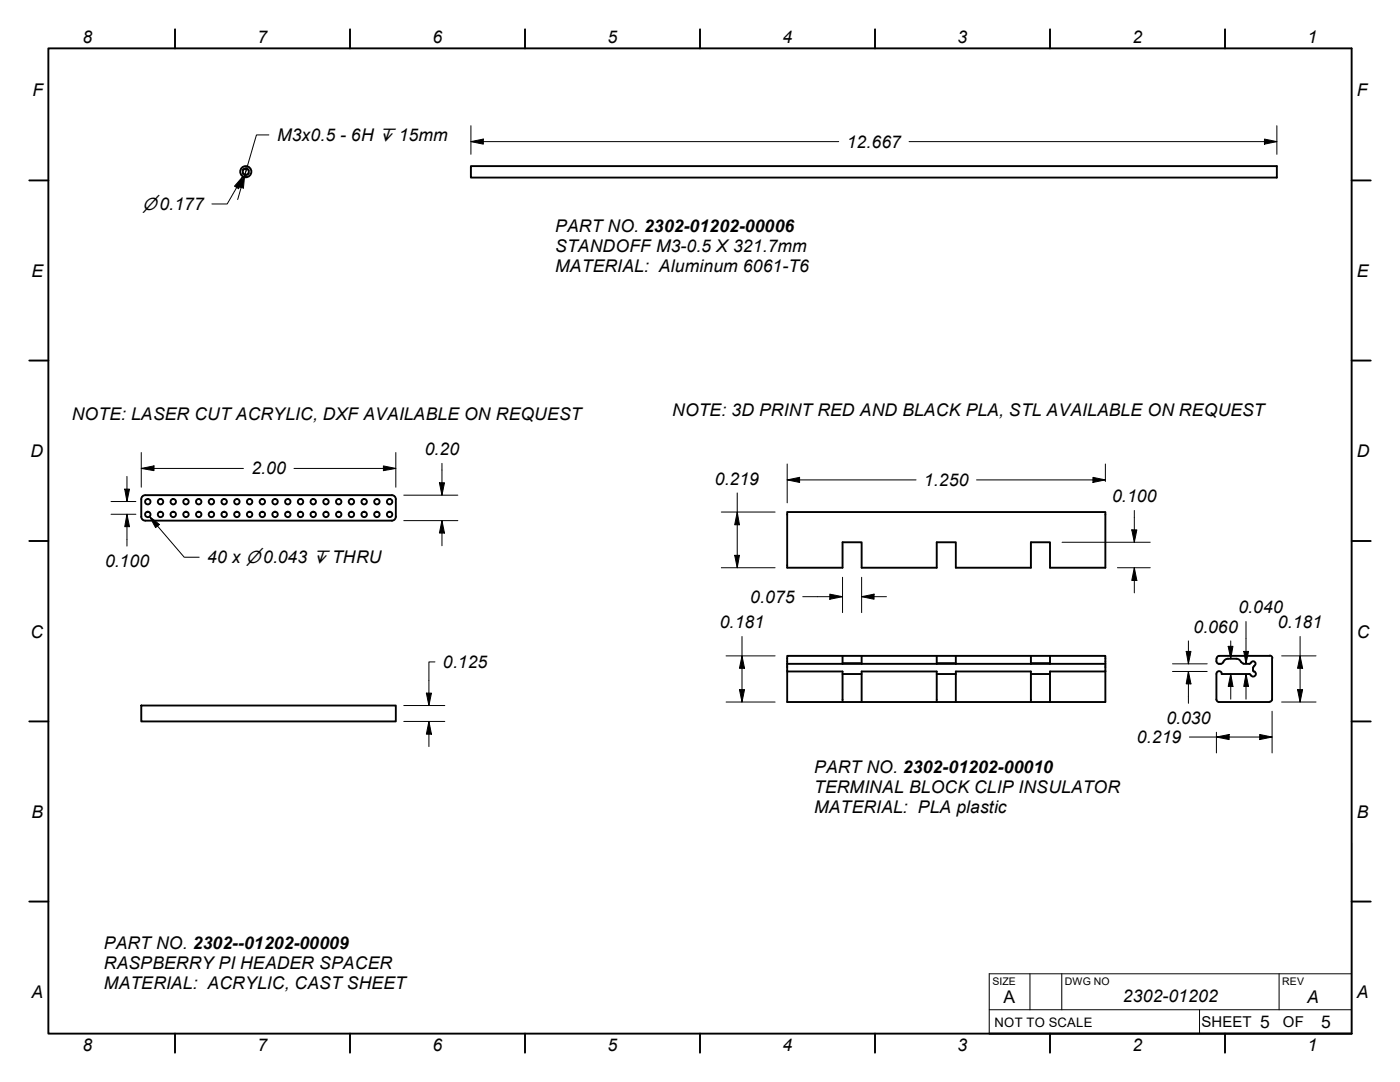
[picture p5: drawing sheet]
<svg xmlns="http://www.w3.org/2000/svg" width="279mm" height="216mm" viewBox="0 0 279 216" stroke-linecap="round" stroke-linejoin="round" font-family="sans-serif">
<!-- layer: Visible Edges(ANSI-PIG) -->
<g fill="none" stroke="#000" stroke-width=".38">
<path d="M94 33.1h160.8v2.3h-160.8zM28.2 99.6v3.5M29 98.8a.79 .79 0 0 0-.8 .8M29 98.8h49.2M78.2 98.8a.79 .79 0 0 1 .8 .8M79 99.6v3.5M28.2 103.1a.79 .79 0 0 0 .8 .8M29 103.9h49.2M79 103.1a.79 .79 0 0 1-.8 .8M157.1 102.2h63.5v11.1h-11.1v-5.1h-3.8v5.1h-14.9v-5.1h-3.9v5.1h-14.9v-5.1h-3.9v5.1h-11zM157.1 134v6.1h11M157.1 132.5h63.5"/>
<path d="M168.1 130.9h-11v3.1h11v6.1h3.9M168.1 130.9v1.6M168.1 134.5h3.9M168.1 132.3h3.9M168.1 130.9h41.4M172 130.9v1.6M186.9 130.9v1.6M186.9 134.5h3.9M186.9 132.3h3.9M190.8 130.9v1.6M205.7 130.9v1.6M205.7 134.5h3.8"/>
<path d="M205.7 132.3h3.8M209.5 130.9v1.6M209.5 130.9h11.1v3.1M220.6 134h-11.1v6.1M220.6 134v6.1h-11.1M242.8 134.5a.54 .54 0 0 1 .5-.6 .54 .54 0 0 1 .5 .6M242.8 134.5v5l.2 .5 10.4 .1M242.8 131.4v.6M243.8 134.5h5.6M245 131.4h1.8M245.1 131.4a1.84 1.84 0 0 0-1.3 1 .76 .76 0 0 1-1-.5M246.7 131.4a.98 .98 0 0 1 1 .7"/>
<path d="M247.7 132.1l.5 .3M248.2 132.5h1.2M249.6 132.3l-.3 .2M249.6 132.3a.48 .48 0 0 1 .8-.2 .48 .48 0 0 1-.1 .8M250.1 133.8l.2 .2M250.1 133.2v.6M250.3 133l-.2 .2M250.3 134a.57 .57 0 0 1 .1 .9 .57 .57 0 0 1-.9-.4h-.2M253.4 130.9h-10.1l-.4 .2-.1 .2M253.4 130.8l.5 .3v.2M253.9 131.4v8.1l-.3 .5h-.2M28.2 140.8h50.8v3.2h-50.8z"/>
<path d="M172 140.1v-6.1h14.9v6.1M172 140.1h33.7M190.8 140.1v-6.1h14.9v6.1h3.8"/>
<circle cx="49.1" cy="34.3" r=".6"/>
<circle cx="49.1" cy="34.3" r="1.11"/>
<circle cx="29.5" cy="102.6" r=".54"/>
<circle cx="29.5" cy="100.1" r=".54"/>
<circle cx="32" cy="100.1" r=".54"/>
<circle cx="32" cy="102.6" r=".54"/>
<circle cx="34.6" cy="102.6" r=".54"/>
<circle cx="34.6" cy="100.1" r=".54"/>
<circle cx="37.1" cy="100.1" r=".54"/>
<circle cx="37.1" cy="102.6" r=".54"/>
<circle cx="39.7" cy="100.1" r=".54"/>
<circle cx="39.7" cy="102.6" r=".54"/>
<circle cx="42.2" cy="102.6" r=".54"/>
<circle cx="42.2" cy="100.1" r=".54"/>
<circle cx="44.7" cy="100.1" r=".54"/>
<circle cx="44.7" cy="102.6" r=".54"/>
<circle cx="47.3" cy="102.6" r=".54"/>
<circle cx="47.3" cy="100.1" r=".54"/>
<circle cx="49.8" cy="102.6" r=".54"/>
<circle cx="49.8" cy="100.1" r=".54"/>
<circle cx="52.4" cy="102.6" r=".54"/>
<circle cx="52.4" cy="100.1" r=".54"/>
<circle cx="54.9" cy="100.1" r=".54"/>
<circle cx="54.9" cy="102.6" r=".54"/>
<circle cx="57.4" cy="102.6" r=".54"/>
<circle cx="57.4" cy="100.1" r=".54"/>
<circle cx="60" cy="100.1" r=".54"/>
<circle cx="60" cy="102.6" r=".54"/>
<circle cx="62.5" cy="102.6" r=".54"/>
<circle cx="62.5" cy="100.1" r=".54"/>
<circle cx="65.1" cy="102.6" r=".54"/>
<circle cx="65.1" cy="100.1" r=".54"/>
<circle cx="67.6" cy="102.6" r=".54"/>
<circle cx="67.6" cy="100.1" r=".54"/>
<circle cx="70.1" cy="102.6" r=".54"/>
<circle cx="70.1" cy="100.1" r=".54"/>
<circle cx="72.7" cy="102.6" r=".54"/>
<circle cx="72.7" cy="100.1" r=".54"/>
<circle cx="75.2" cy="102.6" r=".54"/>
<circle cx="75.2" cy="100.1" r=".54"/>
<circle cx="77.8" cy="100.1" r=".54"/>
<circle cx="77.8" cy="102.6" r=".54"/>
</g>
<!-- layer: Hidden Edges(ANSI-PIG) -->
<path d="M48.3 34a.73 .73 0 0 1 .7-.5 .73 .73 0 0 1 .7 .5M48.3 34.5a.81 .81 0 0 0 .8 .5 .81 .81 0 0 0 .7-.5" fill="none" stroke="#000" stroke-width=".2"/>
<!-- layer: Sketch Geometry(ANSI-PIG) -->
<g fill="none" stroke="#000" stroke-width=".38">
<path d="M9.7 9.7h260v196.5h-260zM34.9 5.8v3.9M69.8 5.8v3.9M104.8 5.8v3.9M139.7 5.8v3.9M174.6 5.8v3.9M209.5 5.8v3.9M244.5 5.8v3.9M5.8 36h3.9M269.7 36h3.9M5.8 71.9h3.9M269.7 71.9h3.9"/>
<path d="M5.8 107.9h3.9M269.7 107.9h3.9M5.8 144h3.9M269.7 144h3.9M5.8 179.9h3.9M269.7 179.9h3.9M34.9 206.2v3.9M69.8 206.2v3.9M104.8 206.2v3.9M139.7 206.2v3.9M174.6 206.2v3.9M197.4 206.2h72.3"/>
<path d="M209.5 206.2v3.9M244.5 206.2v3.9"/>
</g>
<!-- layer: Dimensions(ANSI-PIG) -->
<g fill="none" stroke="#000" stroke-width=".2">
<path d="M48.5 35.2l-.9 2.5-.8-.6zM48.5 35.2l-3.2 5.5h-3M94 28.3l2.5-.6v1.1zM94 28.3h73.4M94 25.1v5.7M181.4 28.3h73.4M252.3 27.7l2.5 .6-2.5 .5zM254.8 25.1v5.7M24.9 97.6h.9l-.5 2.5zM25.3 95.1v5M28.2 93.5l2.5-.5v.9zM28.2 93.5h20.4"/>
<path d="M28.2 90.3v6.9M58.7 93.5h20.3M76.5 93l2.5 .5-2.5 .4zM79 90.3v6.9M80.6 98.8h10.8M87.7 96.3h1l-.5 2.5zM88.2 92.5v6.3M147.1 98.4v14.9M157.1 95.8l2.5-.6v1.1zM157.1 95.8h25.7M157.1 92.6v7.7M194.9 95.8h25.7"/>
<path d="M218.1 95.2l2.5 .6-2.5 .5zM220.6 92.6v3.5M22.2 102.6h4.9M22.2 100.1h4.9M25.3 102.6l.5 2.5h-.9zM25.3 102.6v6.4M29.8 103.1l2 1.5-.7 .7zM29.8 103.1l7 8.1h3M80.6 103.9h10.8M88.2 103.9l.5 2.5h-1zM88.2 103.9v5M144 102.2h10.7"/>
<path d="M144 113.3h10.7M146.6 110.8h1l-.5 2.5zM147.1 102.2l.5 2.5h-1zM160.2 119.1h7.9M165.6 118.6l2.5 .5-2.5 .5zM168.1 115.2v7M172 119.1l2.4-.5v1zM172 119.1h4.9M172 115.2v7M212 108.2h17.6M223 113.3h6.6M225.9 105.7h1l-.5 2.5z"/>
<path d="M226.4 113.3l.5 2.5h-1zM226.4 101.9v6.3M226.4 113.3v5M85.1 138.3h1l-.5 2.5zM86.8 132.1h-1.2v8.7M144.9 130.9h9.8M147.6 137.6h1l-.5 2.5zM148.1 130.9l.5 2.4h-1zM148.1 127v13.1M234 134h6.9M234 132.5h6.9M236.7 130h1l-.5 2.5z"/>
<path d="M237.2 134l.5 2.5h-1zM237.2 127.9v4.6M237.2 134v6.3M245.1 129h1l-.5 2.4zM245.6 134.5l.5 2.5h-1zM245.6 127.9v3.5M245.6 134.5v5M248.2 130h1l-.5 2.5zM248.7 134.5l.5 2.5h-1zM248.7 124v8.5M248.7 134.5v5M255.8 130.9h6.8"/>
<path d="M259 137.6h1l-.5 2.5zM259.5 130.9l.5 2.4h-1zM259.5 127v13.1M80.6 140.8h8.2M80.6 144h8.2M85.6 144l.5 2.5h-1zM85.6 144v5M144.9 140.1h9.8M237.4 147.1h16.5M242.8 147.1l2.5-.5v1zM242.8 146.1v4.1M251.4 146.6l2.5 .5-2.5 .5z"/>
<path d="M253.9 141.9v8.3M255.8 140.1h6.8M269.7 168.1v38.1M205.5 194.3v7.2M211.9 194.3v7.2M255.3 194.3v7.2M269.7 194.3h-72.3v11.9M197.4 201.5h72.3M239.4 201.5v4.7"/>
</g>
<g fill="#000">
<path d="M48.5 35.2l-.9 2.5-.8-.6z" fill-rule="evenodd"/>
<path d="M94 28.3l2.5-.6v1.1z" fill-rule="evenodd"/>
<path d="M252.3 27.7l2.5 .6-2.5 .5z" fill-rule="evenodd"/>
<path d="M24.9 97.6h.9l-.5 2.5z" fill-rule="evenodd"/>
<path d="M28.2 93.5l2.5-.5v.9z" fill-rule="evenodd"/>
<path d="M76.5 93l2.5 .5-2.5 .4z" fill-rule="evenodd"/>
<path d="M87.7 96.3h1l-.5 2.5z" fill-rule="evenodd"/>
<path d="M157.1 95.8l2.5-.6v1.1z" fill-rule="evenodd"/>
<path d="M218.1 95.2l2.5 .6-2.5 .5z" fill-rule="evenodd"/>
<path d="M25.3 102.6l.5 2.5h-.9z" fill-rule="evenodd"/>
<path d="M29.8 103.1l2 1.5-.7 .7z" fill-rule="evenodd"/>
<path d="M88.2 103.9l.5 2.5h-1z" fill-rule="evenodd"/>
<path d="M146.6 110.8h1l-.5 2.5z" fill-rule="evenodd"/>
<path d="M147.1 102.2l.5 2.5h-1z" fill-rule="evenodd"/>
<path d="M165.6 118.6l2.5 .5-2.5 .5z" fill-rule="evenodd"/>
<path d="M172 119.1l2.4-.5v1z" fill-rule="evenodd"/>
<path d="M225.9 105.7h1l-.5 2.5z" fill-rule="evenodd"/>
<path d="M226.4 113.3l.5 2.5h-1z" fill-rule="evenodd"/>
<path d="M85.1 138.3h1l-.5 2.5z" fill-rule="evenodd"/>
<path d="M147.6 137.6h1l-.5 2.5z" fill-rule="evenodd"/>
<path d="M148.1 130.9l.5 2.4h-1z" fill-rule="evenodd"/>
<path d="M236.7 130h1l-.5 2.5z" fill-rule="evenodd"/>
<path d="M237.2 134l.5 2.5h-1z" fill-rule="evenodd"/>
<path d="M245.1 129h1l-.5 2.4z" fill-rule="evenodd"/>
<path d="M245.6 134.5l.5 2.5h-1z" fill-rule="evenodd"/>
<path d="M248.2 130h1l-.5 2.5z" fill-rule="evenodd"/>
<path d="M248.7 134.5l.5 2.5h-1z" fill-rule="evenodd"/>
<path d="M259 137.6h1l-.5 2.5z" fill-rule="evenodd"/>
<path d="M259.5 130.9l.5 2.4h-1z" fill-rule="evenodd"/>
<path d="M85.6 144l.5 2.5h-1z" fill-rule="evenodd"/>
<path d="M242.8 147.1l2.5-.5v1z" fill-rule="evenodd"/>
<path d="M251.4 146.6l2.5 .5-2.5 .5z" fill-rule="evenodd"/>
</g>
<!-- layer: Symbols(ANSI-PIG) -->
<path d="M48.8 35l-.2 2.5-1-.2zM48.8 35l-1.4 4.8M49.3 33.5l-.5 1.5M53.7 26.9h-2.5l-2.4 8.1" fill="none" stroke="#000" stroke-width=".2"/>
<path d="M48.8 35l-.2 2.5-1-.2z" fill-rule="evenodd" fill="#000"/>
<g font-size="3.5">
<text x="16.4" y="8.6">8</text>
<text x="51.4" y="8.6">7</text>
<text x="86.3" y="8.6">6</text>
<text x="121.2" y="8.6">5</text>
<text x="156.1" y="8.6">4</text>
<text x="191.1" y="8.6">3</text>
<text x="226" y="8.6">2</text>
<text x="260.9" y="8.6">1</text>
<text x="6.5" y="19.2">F</text>
<text x="270.8" y="19.2">F</text>
<text x="55.3" y="28.1">M3x0.5 - 6H ↧ 15mm</text>
<text x="169" y="29.5">12.667</text>
<text x="28.4" y="41.9">⌀ 0.177</text>
<text x="110.8" y="46.3">PART NO. 2302-01202-00006</text>
<text x="110.8" y="50.3">STANDOFF M3-0.5 X321.7mm</text>
<text x="6.3" y="55.2">E</text>
<text x="110.8" y="54.3">MATERIAL: Aluminum 6061-T6</text>
<text x="270.8" y="55.2">E</text>
<text x="14.4" y="83.8">NOTE: LASER CUT ACRYLIC, DXF AVAILABLE ON REQUEST</text>
<text x="134.1" y="83.1">NOTE: 3D PRINT RED AND BLACK PLA, STL AVAILABLE ON REQUEST</text>
<text x="6.1" y="91.2">D</text>
<text x="50.2" y="94.7">2.00</text>
<text x="84.8" y="90.8">0.20</text>
<text x="270.8" y="91.2">D</text>
<text x="142.7" y="96.7">0.219</text>
<text x="184.4" y="97">1.250</text>
<text x="221.9" y="100.2">0.100</text>
<text x="21" y="113.1">0.100</text>
<text x="41.3" y="112.4">40 x ⌀ 0.043 ↧ THRU</text>
<text x="143.6" y="125.3">0.181</text>
<text x="149.7" y="120.3">0.075</text>
<text x="247.1" y="122.4">0.040</text>
<text x="255" y="125.3">0.181</text>
<text x="6.1" y="127.3">C</text>
<text x="238.2" y="126.2">0.060</text>
<text x="270.8" y="127.3">C</text>
<text x="88.4" y="133.3">0.125</text>
<text x="226.9" y="148.3">0.219</text>
<text x="232.8" y="144.5">0.030</text>
<text x="162.5" y="154.3">PART NO. 2302-01202-00010</text>
<text x="162.5" y="158.3">TERMINAL BLOCK CLIP INSULATOR</text>
<text x="6.3" y="163.2">B</text>
<text x="162.5" y="162.3">MATERIAL: PLA plastic</text>
<text x="270.8" y="163.2">B</text>
<text x="20.7" y="189.4">PART NO. 2302--01202-00009</text>
<text x="20.7" y="193.4">RASPBERRY PI HEADER SPACER</text>
<text x="20.7" y="197.4">MATERIAL: ACRYLIC, CAST SHEET</text>
<text x="6.3" y="199.2">A</text>
<text x="200.3" y="200.1">A</text>
<text x="224.1" y="200">2302-01202</text>
<text x="260.9" y="200.1">A</text>
<text x="270.8" y="199.2">A</text>
<text x="16.4" y="209.8">8</text>
<text x="51.4" y="209.7">7</text>
<text x="86.3" y="209.8">6</text>
<text x="121.2" y="209.7">5</text>
<text x="156.1" y="209.8">4</text>
<text x="191.1" y="209.8">3</text>
<text x="226" y="209.8">2</text>
<text x="251.5" y="205.2">5</text>
<text x="260.9" y="209.8">1</text>
<text x="263.7" y="205.1">5</text>
</g>
<g font-size="3">
<text x="239.8" y="205">SHEET</text>
<text x="256" y="205">OF</text>
</g>
<text font-size="2.6" x="198.5" y="204.9">NOT TO SCALE</text>
<g font-size="2.1">
<text x="198.1" y="196.5">SIZE</text>
<text x="212.5" y="196.5">DWG NO</text>
<text x="255.9" y="196.5">REV</text>
</g>
</svg>
